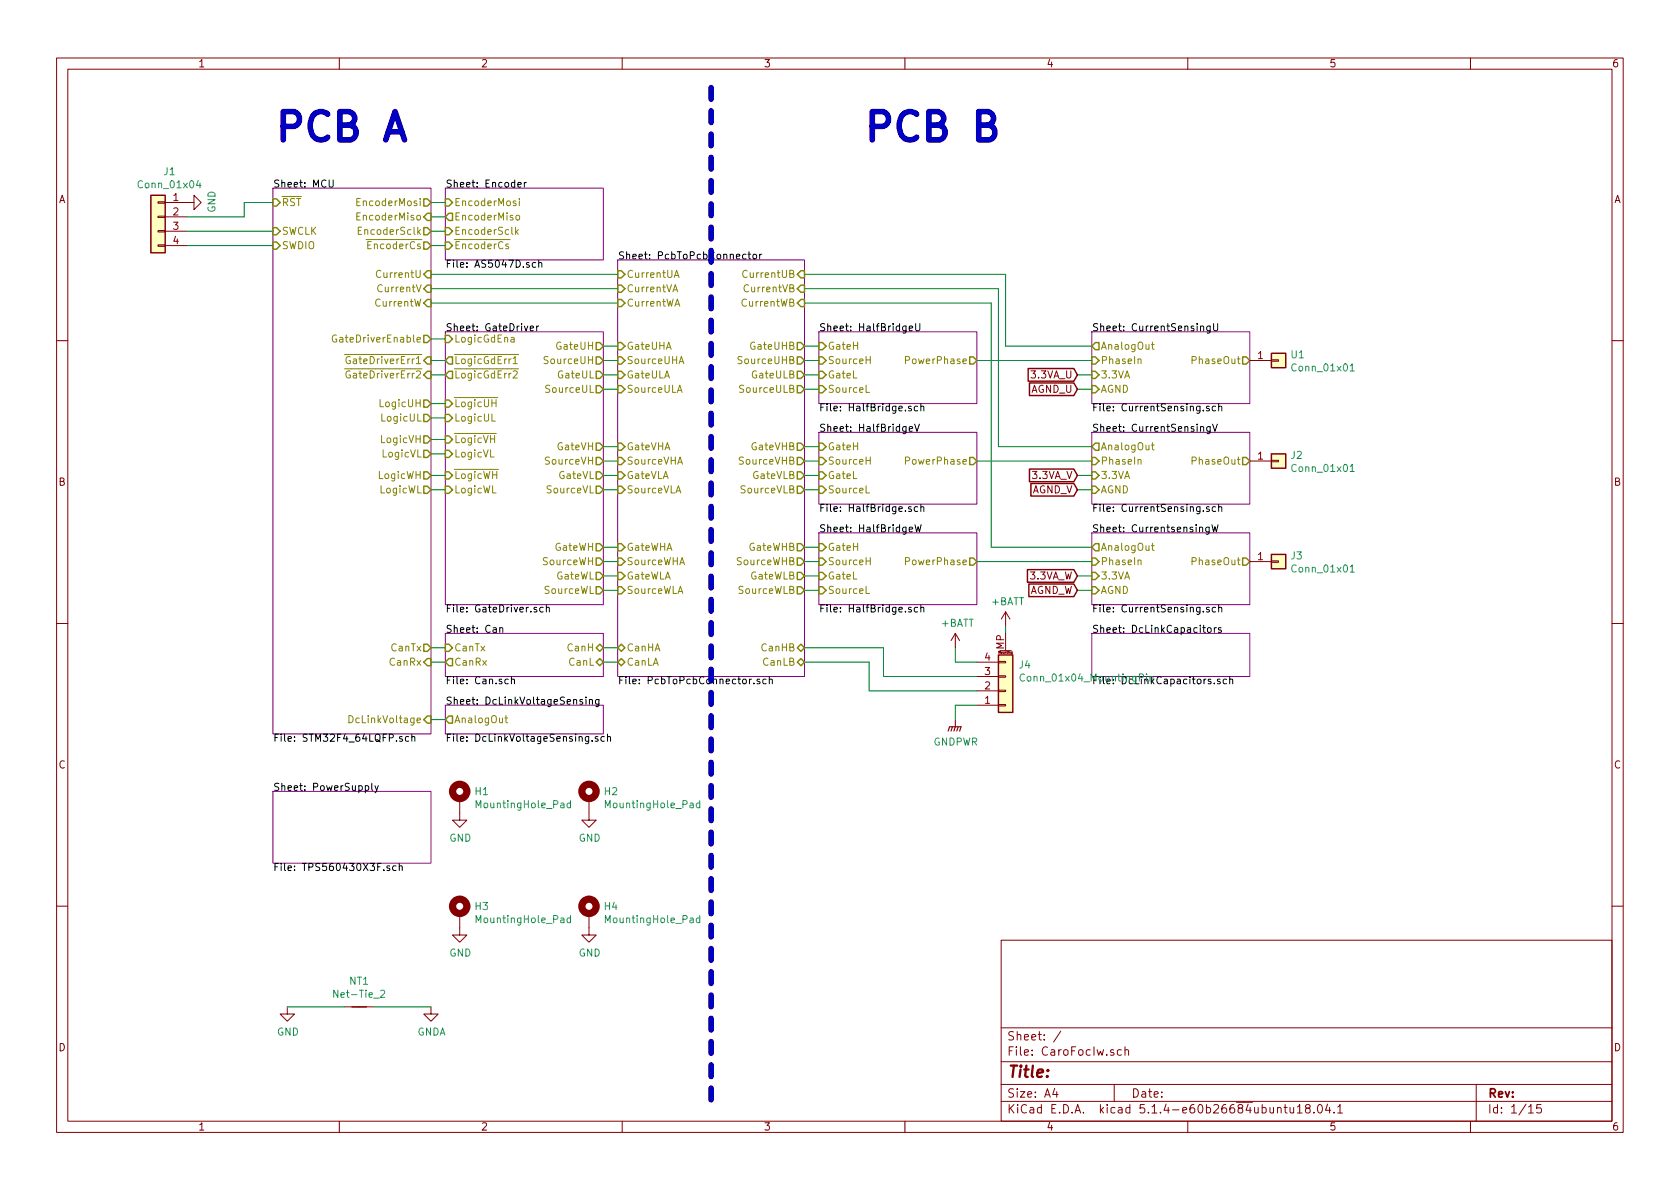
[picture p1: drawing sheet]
EESchema Schematic File Version 4
LIBS:CaroFocIw-cache
EELAYER 30 0
EELAYER END
$Descr A4 11693 8268
encoding utf-8
Sheet 1 15
Title ""
Date ""
Rev ""
Comp ""
Comment1 ""
Comment2 ""
Comment3 ""
Comment4 ""
$EndDescr
$Sheet
S 3100 4400 1100 300 
U 5C35C247
F0 "Can" 50
F1 "Can.sch" 50
F2 "CanTx" I L 3100 4500 50 
F3 "CanRx" O L 3100 4600 50 
F4 "CanH" B R 4200 4500 50 
F5 "CanL" B R 4200 4600 50 
$EndSheet
$Sheet
S 1900 1300 1100 3800
U 5C35C260
F0 "MCU" 50
F1 "STM32F4_64LQFP.sch" 50
F2 "CanRx" I R 3000 4600 50 
F3 "CanTx" O R 3000 4500 50 
F4 "CurrentU" I R 3000 1900 50 
F5 "CurrentV" I R 3000 2000 50 
F6 "CurrentW" I R 3000 2100 50 
F7 "LogicUH" O R 3000 2800 50 
F8 "LogicVH" O R 3000 3050 50 
F9 "LogicWH" O R 3000 3300 50 
F10 "LogicUL" O R 3000 2900 50 
F11 "LogicVL" O R 3000 3150 50 
F12 "LogicWL" O R 3000 3400 50 
F13 "EncoderSclk" O R 3000 1600 50 
F14 "EncoderMiso" I R 3000 1500 50 
F15 "EncoderMosi" O R 3000 1400 50 
F16 "~EncoderCs" O R 3000 1700 50 
F17 "GateDriverEnable" O R 3000 2350 50 
F18 "~GateDriverErr1" I R 3000 2500 50 
F19 "~GateDriverErr2" I R 3000 2600 50 
F20 "SWDIO" I L 1900 1700 50 
F21 "SWCLK" I L 1900 1600 50 
F22 "~RST" I L 1900 1400 50 
F23 "DcLinkVoltage" I R 3000 5000 50 
$EndSheet
$Sheet
S 3100 2300 1100 1900
U 5C35C28F
F0 "GateDriver" 50
F1 "GateDriver.sch" 50
F2 "LogicUL" I L 3100 2900 50 
F3 "~LogicUH" I L 3100 2800 50 
F4 "LogicVL" I L 3100 3150 50 
F5 "~LogicVH" I L 3100 3050 50 
F6 "LogicWL" I L 3100 3400 50 
F7 "~LogicWH" I L 3100 3300 50 
F8 "LogicGdEna" I L 3100 2350 50 
F9 "~LogicGdErr1" O L 3100 2500 50 
F10 "~LogicGdErr2" O L 3100 2600 50 
F11 "SourceUH" O R 4200 2500 50 
F12 "SourceVH" O R 4200 3200 50 
F13 "SourceWH" O R 4200 3900 50 
F14 "SourceUL" O R 4200 2700 50 
F15 "SourceVL" O R 4200 3400 50 
F16 "SourceWL" O R 4200 4100 50 
F17 "GateWL" O R 4200 4000 50 
F18 "GateVL" O R 4200 3300 50 
F19 "GateUL" O R 4200 2600 50 
F20 "GateWH" O R 4200 3800 50 
F21 "GateVH" O R 4200 3100 50 
F22 "GateUH" O R 4200 2400 50 
$EndSheet
$Sheet
S 5700 2300 1100 500 
U 5C35C41B
F0 "HalfBridgeU" 50
F1 "HalfBridge.sch" 50
F2 "PowerPhase" O R 6800 2500 50 
F3 "GateH" I L 5700 2400 50 
F4 "GateL" I L 5700 2600 50 
F5 "SourceL" I L 5700 2700 50 
F6 "SourceH" I L 5700 2500 50 
$EndSheet
$Sheet
S 7600 2300 1100 500 
U 5C35C464
F0 "CurrentSensingU" 50
F1 "CurrentSensing.sch" 50
F2 "PhaseIn" I L 7600 2500 50 
F3 "PhaseOut" O R 8700 2500 50 
F4 "AnalogOut" O L 7600 2400 50 
F5 "AGND" I L 7600 2700 50 
F6 "3.3VA" I L 7600 2600 50 
$EndSheet
$Sheet
S 3100 1300 1100 500 
U 5C35C467
F0 "Encoder" 50
F1 "AS5047D.sch" 50
F2 "EncoderMosi" I L 3100 1400 50 
F3 "EncoderMiso" O L 3100 1500 50 
F4 "EncoderSclk" I L 3100 1600 50 
F5 "~EncoderCs" I L 3100 1700 50 
$EndSheet
$Sheet
S 5700 3000 1100 500 
U 5C3602D5
F0 "HalfBridgeV" 50
F1 "HalfBridge.sch" 50
F2 "PowerPhase" O R 6800 3200 50 
F3 "GateH" I L 5700 3100 50 
F4 "GateL" I L 5700 3300 50 
F5 "SourceL" I L 5700 3400 50 
F6 "SourceH" I L 5700 3200 50 
$EndSheet
$Sheet
S 5700 3700 1100 500 
U 5C3602E3
F0 "HalfBridgeW" 50
F1 "HalfBridge.sch" 50
F2 "PowerPhase" O R 6800 3900 50 
F3 "GateH" I L 5700 3800 50 
F4 "GateL" I L 5700 4000 50 
F5 "SourceL" I L 5700 4100 50 
F6 "SourceH" I L 5700 3900 50 
$EndSheet
$Sheet
S 7600 3000 1100 500 
U 5C36048B
F0 "CurrentSensingV" 50
F1 "CurrentSensing.sch" 50
F2 "PhaseIn" I L 7600 3200 50 
F3 "PhaseOut" O R 8700 3200 50 
F4 "AnalogOut" O L 7600 3100 50 
F5 "AGND" I L 7600 3400 50 
F6 "3.3VA" I L 7600 3300 50 
$EndSheet
$Sheet
S 7600 3700 1100 500 
U 5C360499
F0 "CurrentsensingW" 50
F1 "CurrentSensing.sch" 50
F2 "PhaseIn" I L 7600 3900 50 
F3 "PhaseOut" O R 8700 3900 50 
F4 "AnalogOut" O L 7600 3800 50 
F5 "AGND" I L 7600 4100 50 
F6 "3.3VA" I L 7600 4000 50 
$EndSheet
Wire Wire Line
	5600 2400 5700 2400
Wire Wire Line
	5600 2500 5700 2500
Wire Wire Line
	5600 2600 5700 2600
Wire Wire Line
	5600 2700 5700 2700
Wire Wire Line
	5600 3100 5700 3100
Wire Wire Line
	5600 3200 5700 3200
Wire Wire Line
	5600 3300 5700 3300
Wire Wire Line
	5600 3400 5700 3400
Wire Wire Line
	5600 3800 5700 3800
Wire Wire Line
	5600 3900 5700 3900
Wire Wire Line
	5600 4000 5700 4000
Wire Wire Line
	5600 4100 5700 4100
Wire Wire Line
	6900 2100 6900 3800
$Sheet
S 1900 5500 1100 500 
U 5C35F725
F0 "PowerSupply" 50
F1 "TPS560430X3F.sch" 50
$EndSheet
Wire Wire Line
	6950 2000 6950 3100
Wire Wire Line
	7000 1900 7000 2400
$Comp
L Connector_Generic:Conn_01x01 J2
U 1 1
P 8900 3200
F 0 "J2" H 8980 3242 50  0000 L CNN
F 1 "Conn_01x01" H 8980 3151 50  0000 L CNN
F 2 "TestPoint:TestPoint_Pad_D2.5mm" H 8900 3200 50  0001 C CNN
F 3 "~" H 8900 3200 50  0001 C CNN
	1    8900 3200
	1    0    0    -1  
$EndComp
$Comp
L Connector_Generic:Conn_01x01 J3
U 1 1
P 8900 3900
F 0 "J3" H 8980 3942 50  0000 L CNN
F 1 "Conn_01x01" H 8980 3851 50  0000 L CNN
F 2 "TestPoint:TestPoint_Pad_D2.5mm" H 8900 3900 50  0001 C CNN
F 3 "~" H 8900 3900 50  0001 C CNN
	1    8900 3900
	1    0    0    -1  
$EndComp
$Comp
L Mechanical:MountingHole_Pad H1
U 1 1
P 3200 5550
F 0 "H1" H 3300 5601 50  0000 L CNN
F 1 "MountingHole_Pad" H 3300 5510 50  0000 L CNN
F 2 "MountingHole:MountingHole_3.2mm_M3_ISO14580_Pad" H 3200 5550 50  0001 C CNN
F 3 "~" H 3200 5550 50  0001 C CNN
	1    3200 5550
	1    0    0    -1  
$EndComp
$Sheet
S 4300 1800 1300 2900
U 5C38B498
F0 "PcbToPcbConnector" 50
F1 "PcbToPcbConnector.sch" 50
F2 "CurrentUB" I R 5600 1900 50 
F3 "CurrentVB" I R 5600 2000 50 
F4 "CurrentWB" I R 5600 2100 50 
F5 "CurrentWA" I L 4300 2100 50 
F6 "CurrentVA" I L 4300 2000 50 
F7 "CurrentUA" I L 4300 1900 50 
F8 "CanHA" B L 4300 4500 50 
F9 "CanLA" B L 4300 4600 50 
F10 "CanHB" B R 5600 4500 50 
F11 "CanLB" B R 5600 4600 50 
F12 "GateUHA" I L 4300 2400 50 
F13 "SourceUHA" I L 4300 2500 50 
F14 "GateULA" I L 4300 2600 50 
F15 "SourceULA" I L 4300 2700 50 
F16 "GateVHA" I L 4300 3100 50 
F17 "SourceVHA" I L 4300 3200 50 
F18 "GateVLA" I L 4300 3300 50 
F19 "SourceVLA" I L 4300 3400 50 
F20 "GateWHA" I L 4300 3800 50 
F21 "SourceWHA" I L 4300 3900 50 
F22 "GateWLA" I L 4300 4000 50 
F23 "SourceWLA" I L 4300 4100 50 
F24 "GateUHB" O R 5600 2400 50 
F25 "SourceUHB" O R 5600 2500 50 
F26 "GateULB" O R 5600 2600 50 
F27 "SourceULB" O R 5600 2700 50 
F28 "GateVHB" O R 5600 3100 50 
F29 "SourceVHB" O R 5600 3200 50 
F30 "GateVLB" O R 5600 3300 50 
F31 "SourceVLB" O R 5600 3400 50 
F32 "GateWHB" O R 5600 3800 50 
F33 "SourceWHB" O R 5600 3900 50 
F34 "GateWLB" O R 5600 4000 50 
F35 "SourceWLB" O R 5600 4100 50 
$EndSheet
Wire Wire Line
	3000 1400 3100 1400
Wire Wire Line
	3000 1500 3100 1500
Wire Wire Line
	3000 1600 3100 1600
Wire Wire Line
	3000 1700 3100 1700
Text GLabel 7500 2700 0    50   Input ~ 0
AGND_U
Text GLabel 7500 2600 0    50   Input ~ 0
3.3VA_U
Wire Wire Line
	7000 2400 7600 2400
Wire Wire Line
	6800 2500 7600 2500
Wire Wire Line
	7500 2600 7600 2600
Wire Wire Line
	7500 2700 7600 2700
Text GLabel 7500 3400 0    50   Input ~ 0
AGND_V
Text GLabel 7500 3300 0    50   Input ~ 0
3.3VA_V
Wire Wire Line
	7500 3300 7600 3300
Wire Wire Line
	7500 3400 7600 3400
Text GLabel 7500 4100 0    50   Input ~ 0
AGND_W
Text GLabel 7500 4000 0    50   Input ~ 0
3.3VA_W
Wire Wire Line
	7500 4000 7600 4000
Wire Wire Line
	7500 4100 7600 4100
Wire Wire Line
	6800 3900 7600 3900
Wire Wire Line
	6900 3800 7600 3800
Wire Wire Line
	6950 3100 7600 3100
Wire Wire Line
	6800 3200 7600 3200
Wire Wire Line
	3000 2100 4300 2100
Wire Wire Line
	3000 2000 4300 2000
Wire Wire Line
	3000 1900 4300 1900
Text Notes 1900 1000 0    197  ~ 39
PCB A
Text Notes 6000 1000 0    197  ~ 39
PCB B
Wire Notes Line width 39
	4950 600  4950 7700
$Comp
L power:+BATT #PWR?
U 1 1
P 6650 4500
AR Path="/5C35F725/5C3E0998" Ref="#PWR?"  Part="1" 
AR Path="/5C3E0998" Ref="#PWR03"  Part="1" 
F 0 "#PWR03" H 6650 4350 50  0001 C CNN
F 1 "+BATT" H 6665 4673 50  0000 C CNN
F 2 "" H 6650 4500 50  0001 C CNN
F 3 "" H 6650 4500 50  0001 C CNN
	1    6650 4500
	1    0    0    -1  
$EndComp
$Sheet
S 3100 4900 1100 200 
U 5C3CC91A
F0 "DcLinkVoltageSensing" 50
F1 "DcLinkVoltageSensing.sch" 50
F2 "AnalogOut" O L 3100 5000 50 
$EndSheet
$Comp
L Connector_Generic:Conn_01x04 J1
U 1 1
P 1100 1500
F 0 "J1" H 1020 1817 50  0000 C CNN
F 1 "Conn_01x04" H 1020 1726 50  0000 C CNN
F 2 "Connector_PinHeader_2.00mm:PinHeader_2x02_P2.00mm_Vertical" H 1100 1500 50  0001 C CNN
F 3 "~" H 1100 1500 50  0001 C CNN
	1    1100 1500
	-1   0    0    -1  
$EndComp
Wire Wire Line
	1900 1400 1700 1400
Wire Wire Line
	1700 1400 1700 1500
Wire Wire Line
	1700 1500 1300 1500
Wire Wire Line
	1900 1600 1300 1600
Wire Wire Line
	1900 1700 1300 1700
$Comp
L power:GND #PWR?
U 1 1
P 1300 1400
AR Path="/5C35C260/5C3ED2D0" Ref="#PWR?"  Part="1" 
AR Path="/5C3ED2D0" Ref="#PWR01"  Part="1" 
F 0 "#PWR01" H 1300 1150 50  0001 C CNN
F 1 "GND" H 1305 1227 50  0000 C CNN
F 2 "" H 1300 1400 50  0001 C CNN
F 3 "" H 1300 1400 50  0001 C CNN
	1    1300 1400
	0    -1   -1   0   
$EndComp
$Comp
L power:GNDPWR #PWR04
U 1 1
P 6650 5000
F 0 "#PWR04" H 6650 4800 50  0001 C CNN
F 1 "GNDPWR" H 6654 4846 50  0000 C CNN
F 2 "" H 6650 4950 50  0001 C CNN
F 3 "" H 6650 4950 50  0001 C CNN
	1    6650 5000
	1    0    0    -1  
$EndComp
$Comp
L Mechanical:MountingHole_Pad H4
U 1 1
P 4100 6350
F 0 "H4" H 4200 6401 50  0000 L CNN
F 1 "MountingHole_Pad" H 4200 6310 50  0000 L CNN
F 2 "MountingHole:MountingHole_3.2mm_M3_ISO14580_Pad" H 4100 6350 50  0001 C CNN
F 3 "~" H 4100 6350 50  0001 C CNN
	1    4100 6350
	1    0    0    -1  
$EndComp
$Comp
L Mechanical:MountingHole_Pad H3
U 1 1
P 3200 6350
F 0 "H3" H 3300 6401 50  0000 L CNN
F 1 "MountingHole_Pad" H 3300 6310 50  0000 L CNN
F 2 "MountingHole:MountingHole_3.2mm_M3_ISO14580_Pad" H 3200 6350 50  0001 C CNN
F 3 "~" H 3200 6350 50  0001 C CNN
	1    3200 6350
	1    0    0    -1  
$EndComp
Wire Wire Line
	6900 2100 5600 2100
Wire Wire Line
	6950 2000 5600 2000
Wire Wire Line
	7000 1900 5600 1900
Wire Wire Line
	4200 4500 4300 4500
Wire Wire Line
	4200 4600 4300 4600
Wire Wire Line
	4200 2400 4300 2400
Wire Wire Line
	4200 2500 4300 2500
Wire Wire Line
	4200 2600 4300 2600
Wire Wire Line
	4200 2700 4300 2700
Wire Wire Line
	4200 3100 4300 3100
Wire Wire Line
	4200 3200 4300 3200
Wire Wire Line
	4200 3300 4300 3300
Wire Wire Line
	4200 3400 4300 3400
Wire Wire Line
	4200 3800 4300 3800
Wire Wire Line
	4200 3900 4300 3900
Wire Wire Line
	4200 4000 4300 4000
Wire Wire Line
	4200 4100 4300 4100
Wire Wire Line
	3000 2350 3100 2350
Wire Wire Line
	3000 2500 3100 2500
Wire Wire Line
	3000 2600 3100 2600
Wire Wire Line
	3000 2800 3100 2800
Wire Wire Line
	3000 2900 3100 2900
Wire Wire Line
	3000 3050 3100 3050
Wire Wire Line
	3000 3150 3100 3150
Wire Wire Line
	3000 3300 3100 3300
Wire Wire Line
	3100 3400 3000 3400
Wire Wire Line
	3000 5000 3100 5000
Wire Wire Line
	3000 4600 3100 4600
Wire Wire Line
	3000 4500 3100 4500
$Sheet
S 7600 4400 1100 300 
U 5C5A8E0C
F0 "DcLinkCapacitors" 50
F1 "DcLinkCapacitors.sch" 50
$EndSheet
Wire Wire Line
	6150 4500 6150 4700
Wire Wire Line
	5600 4500 6150 4500
Wire Wire Line
	6050 4600 6050 4800
Wire Wire Line
	5600 4600 6050 4600
Wire Wire Line
	6650 5000 6650 4900
Wire Wire Line
	6650 4900 6800 4900
Wire Wire Line
	6650 4500 6650 4600
Wire Wire Line
	6650 4600 6800 4600
$Comp
L Mechanical:MountingHole_Pad H2
U 1 1
P 4100 5550
F 0 "H2" H 4200 5601 50  0000 L CNN
F 1 "MountingHole_Pad" H 4200 5510 50  0000 L CNN
F 2 "MountingHole:MountingHole_3.2mm_M3_ISO14580_Pad" H 4100 5550 50  0001 C CNN
F 3 "~" H 4100 5550 50  0001 C CNN
	1    4100 5550
	1    0    0    -1  
$EndComp
$Comp
L power:GND #PWR?
U 1 1
P 3200 5650
AR Path="/5C35C260/5D734AE6" Ref="#PWR?"  Part="1" 
AR Path="/5D734AE6" Ref="#PWR06"  Part="1" 
F 0 "#PWR06" H 3200 5400 50  0001 C CNN
F 1 "GND" H 3205 5477 50  0000 C CNN
F 2 "" H 3200 5650 50  0001 C CNN
F 3 "" H 3200 5650 50  0001 C CNN
	1    3200 5650
	1    0    0    -1  
$EndComp
$Comp
L power:GND #PWR?
U 1 1
P 4100 5650
AR Path="/5C35C260/5D7356EB" Ref="#PWR?"  Part="1" 
AR Path="/5D7356EB" Ref="#PWR07"  Part="1" 
F 0 "#PWR07" H 4100 5400 50  0001 C CNN
F 1 "GND" H 4105 5477 50  0000 C CNN
F 2 "" H 4100 5650 50  0001 C CNN
F 3 "" H 4100 5650 50  0001 C CNN
	1    4100 5650
	1    0    0    -1  
$EndComp
$Comp
L power:GND #PWR?
U 1 1
P 3200 6450
AR Path="/5C35C260/5D735A04" Ref="#PWR?"  Part="1" 
AR Path="/5D735A04" Ref="#PWR09"  Part="1" 
F 0 "#PWR09" H 3200 6200 50  0001 C CNN
F 1 "GND" H 3205 6277 50  0000 C CNN
F 2 "" H 3200 6450 50  0001 C CNN
F 3 "" H 3200 6450 50  0001 C CNN
	1    3200 6450
	1    0    0    -1  
$EndComp
$Comp
L power:GND #PWR?
U 1 1
P 4100 6450
AR Path="/5C35C260/5D735DAF" Ref="#PWR?"  Part="1" 
AR Path="/5D735DAF" Ref="#PWR010"  Part="1" 
F 0 "#PWR010" H 4100 6200 50  0001 C CNN
F 1 "GND" H 4105 6277 50  0000 C CNN
F 2 "" H 4100 6450 50  0001 C CNN
F 3 "" H 4100 6450 50  0001 C CNN
	1    4100 6450
	1    0    0    -1  
$EndComp
$Comp
L Connector_Generic_MountingPin:Conn_01x04_MountingPin J4
U 1 1
P 7000 4800
F 0 "J4" H 7088 4622 50  0000 L CNN
F 1 "Conn_01x04_MountingPin" H 7088 4713 50  0000 L CNN
F 2 "Connector_JST:JST_GH_BM04B-GHS-TBT_1x04-1MP_P1.25mm_Vertical" H 7000 4800 50  0001 C CNN
F 3 "~" H 7000 4800 50  0001 C CNN
	1    7000 4800
	1    0    0    1   
$EndComp
$Comp
L power:+BATT #PWR?
U 1 1
P 7000 4350
AR Path="/5C35F725/5D8A69A9" Ref="#PWR?"  Part="1" 
AR Path="/5D8A69A9" Ref="#PWR02"  Part="1" 
F 0 "#PWR02" H 7000 4200 50  0001 C CNN
F 1 "+BATT" H 7015 4523 50  0000 C CNN
F 2 "" H 7000 4350 50  0001 C CNN
F 3 "" H 7000 4350 50  0001 C CNN
	1    7000 4350
	1    0    0    -1  
$EndComp
Wire Wire Line
	7000 4350 7000 4400
$Comp
L Connector_Generic:Conn_01x01 U1
U 1 1
P 8900 2500
F 0 "U1" H 8980 2542 50  0000 L CNN
F 1 "Conn_01x01" H 8980 2451 50  0000 L CNN
F 2 "TestPoint:TestPoint_Pad_D2.5mm" H 8900 2500 50  0001 C CNN
F 3 "~" H 8900 2500 50  0001 C CNN
	1    8900 2500
	1    0    0    -1  
$EndComp
Wire Wire Line
	6150 4700 6800 4700
Wire Wire Line
	6050 4800 6800 4800
$Comp
L Device:Net-Tie_2 NT1
U 1 1
P 2500 7000
F 0 "NT1" H 2500 7181 50  0000 C CNN
F 1 "Net-Tie_2" H 2500 7090 50  0000 C CNN
F 2 "NetTie:NetTie-2_SMD_Pad0.5mm" H 2500 7000 50  0001 C CNN
F 3 "~" H 2500 7000 50  0001 C CNN
	1    2500 7000
	1    0    0    -1  
$EndComp
$Comp
L power:GND #PWR?
U 1 1
P 2000 7000
AR Path="/5C35C260/5D8CB8A1" Ref="#PWR?"  Part="1" 
AR Path="/5D8CB8A1" Ref="#PWR011"  Part="1" 
F 0 "#PWR011" H 2000 6750 50  0001 C CNN
F 1 "GND" H 2005 6827 50  0000 C CNN
F 2 "" H 2000 7000 50  0001 C CNN
F 3 "" H 2000 7000 50  0001 C CNN
	1    2000 7000
	1    0    0    -1  
$EndComp
$Comp
L power:GNDA #PWR?
U 1 1
P 3000 7000
AR Path="/5C35C260/5D8CD833" Ref="#PWR?"  Part="1" 
AR Path="/5D8CD833" Ref="#PWR012"  Part="1" 
F 0 "#PWR012" H 3000 6750 50  0001 C CNN
F 1 "GNDA" H 3005 6827 50  0000 C CNN
F 2 "" H 3000 7000 50  0001 C CNN
F 3 "" H 3000 7000 50  0001 C CNN
	1    3000 7000
	1    0    0    -1  
$EndComp
Wire Wire Line
	2600 7000 3000 7000
Wire Wire Line
	2000 7000 2400 7000
$EndSCHEMATC
